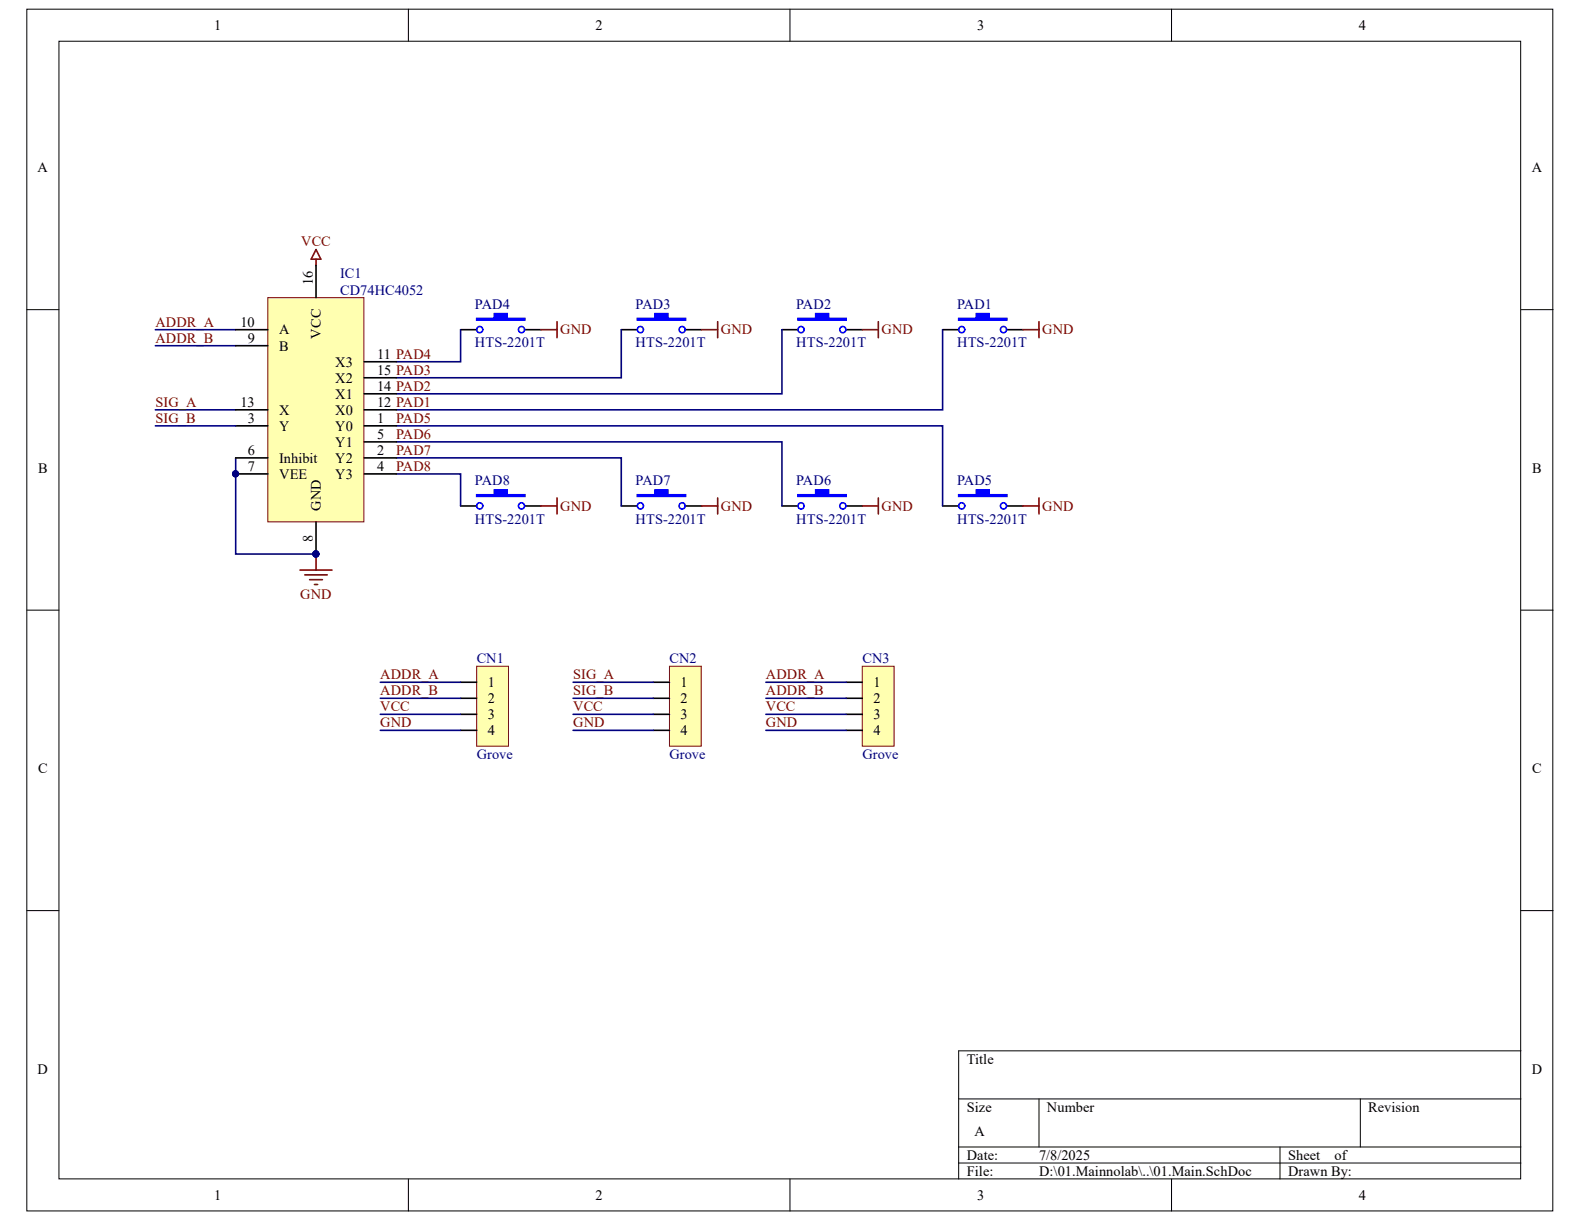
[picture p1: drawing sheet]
# Altium project Main.PrjPcb
1 sheet, 12 parts. Net scope: global (net labels, ports and power ports of the same name join across sheets).
Board file: 00.Main.PcbDoc

## Sheet 01.Main.SchDoc
size A

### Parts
CN1  Grove  [Grove-4P-180D]
CN2  Grove  [Grove-4P-180D]
CN3  Grove  [Grove-4P-180D]
IC1  CD74HC4052  [SOIC16]
PAD1  HTS-2201T  [ALPS-SKHC-12mm]
PAD2  HTS-2201T  [ALPS-SKHC-12mm]
PAD3  HTS-2201T  [ALPS-SKHC-12mm]
PAD4  HTS-2201T  [ALPS-SKHC-12mm]
PAD5  HTS-2201T  [ALPS-SKHC-12mm]
PAD6  HTS-2201T  [ALPS-SKHC-12mm]
PAD7  HTS-2201T  [ALPS-SKHC-12mm]
PAD8  HTS-2201T  [ALPS-SKHC-12mm]

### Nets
GND: CN1.4 CN2.4 CN3.4 IC1.6(Inhibit) IC1.7(VEE) IC1.8(GND) PAD1.1 PAD2.1 PAD3.1 PAD4.1 PAD5.1 PAD6.1 PAD7.1 PAD8.1
VCC: CN1.3 CN2.3 CN3.3 IC1.16(VCC)
ADDR_A: CN1.1 CN3.1 IC1.10(A)
ADDR_B: CN1.2 CN3.2 IC1.9(B)
PAD1: IC1.12(X0) PAD1.2
PAD2: IC1.14(X1) PAD2.2
PAD3: IC1.15(X2) PAD3.2
PAD4: IC1.11(X3) PAD4.2
PAD5: IC1.1(Y0) PAD5.2
PAD6: IC1.5(Y1) PAD6.2
PAD7: IC1.2(Y2) PAD7.2
PAD8: IC1.4(Y3) PAD8.2
SIG_A: CN2.1 IC1.13(X)
SIG_B: CN2.2 IC1.3(Y)
